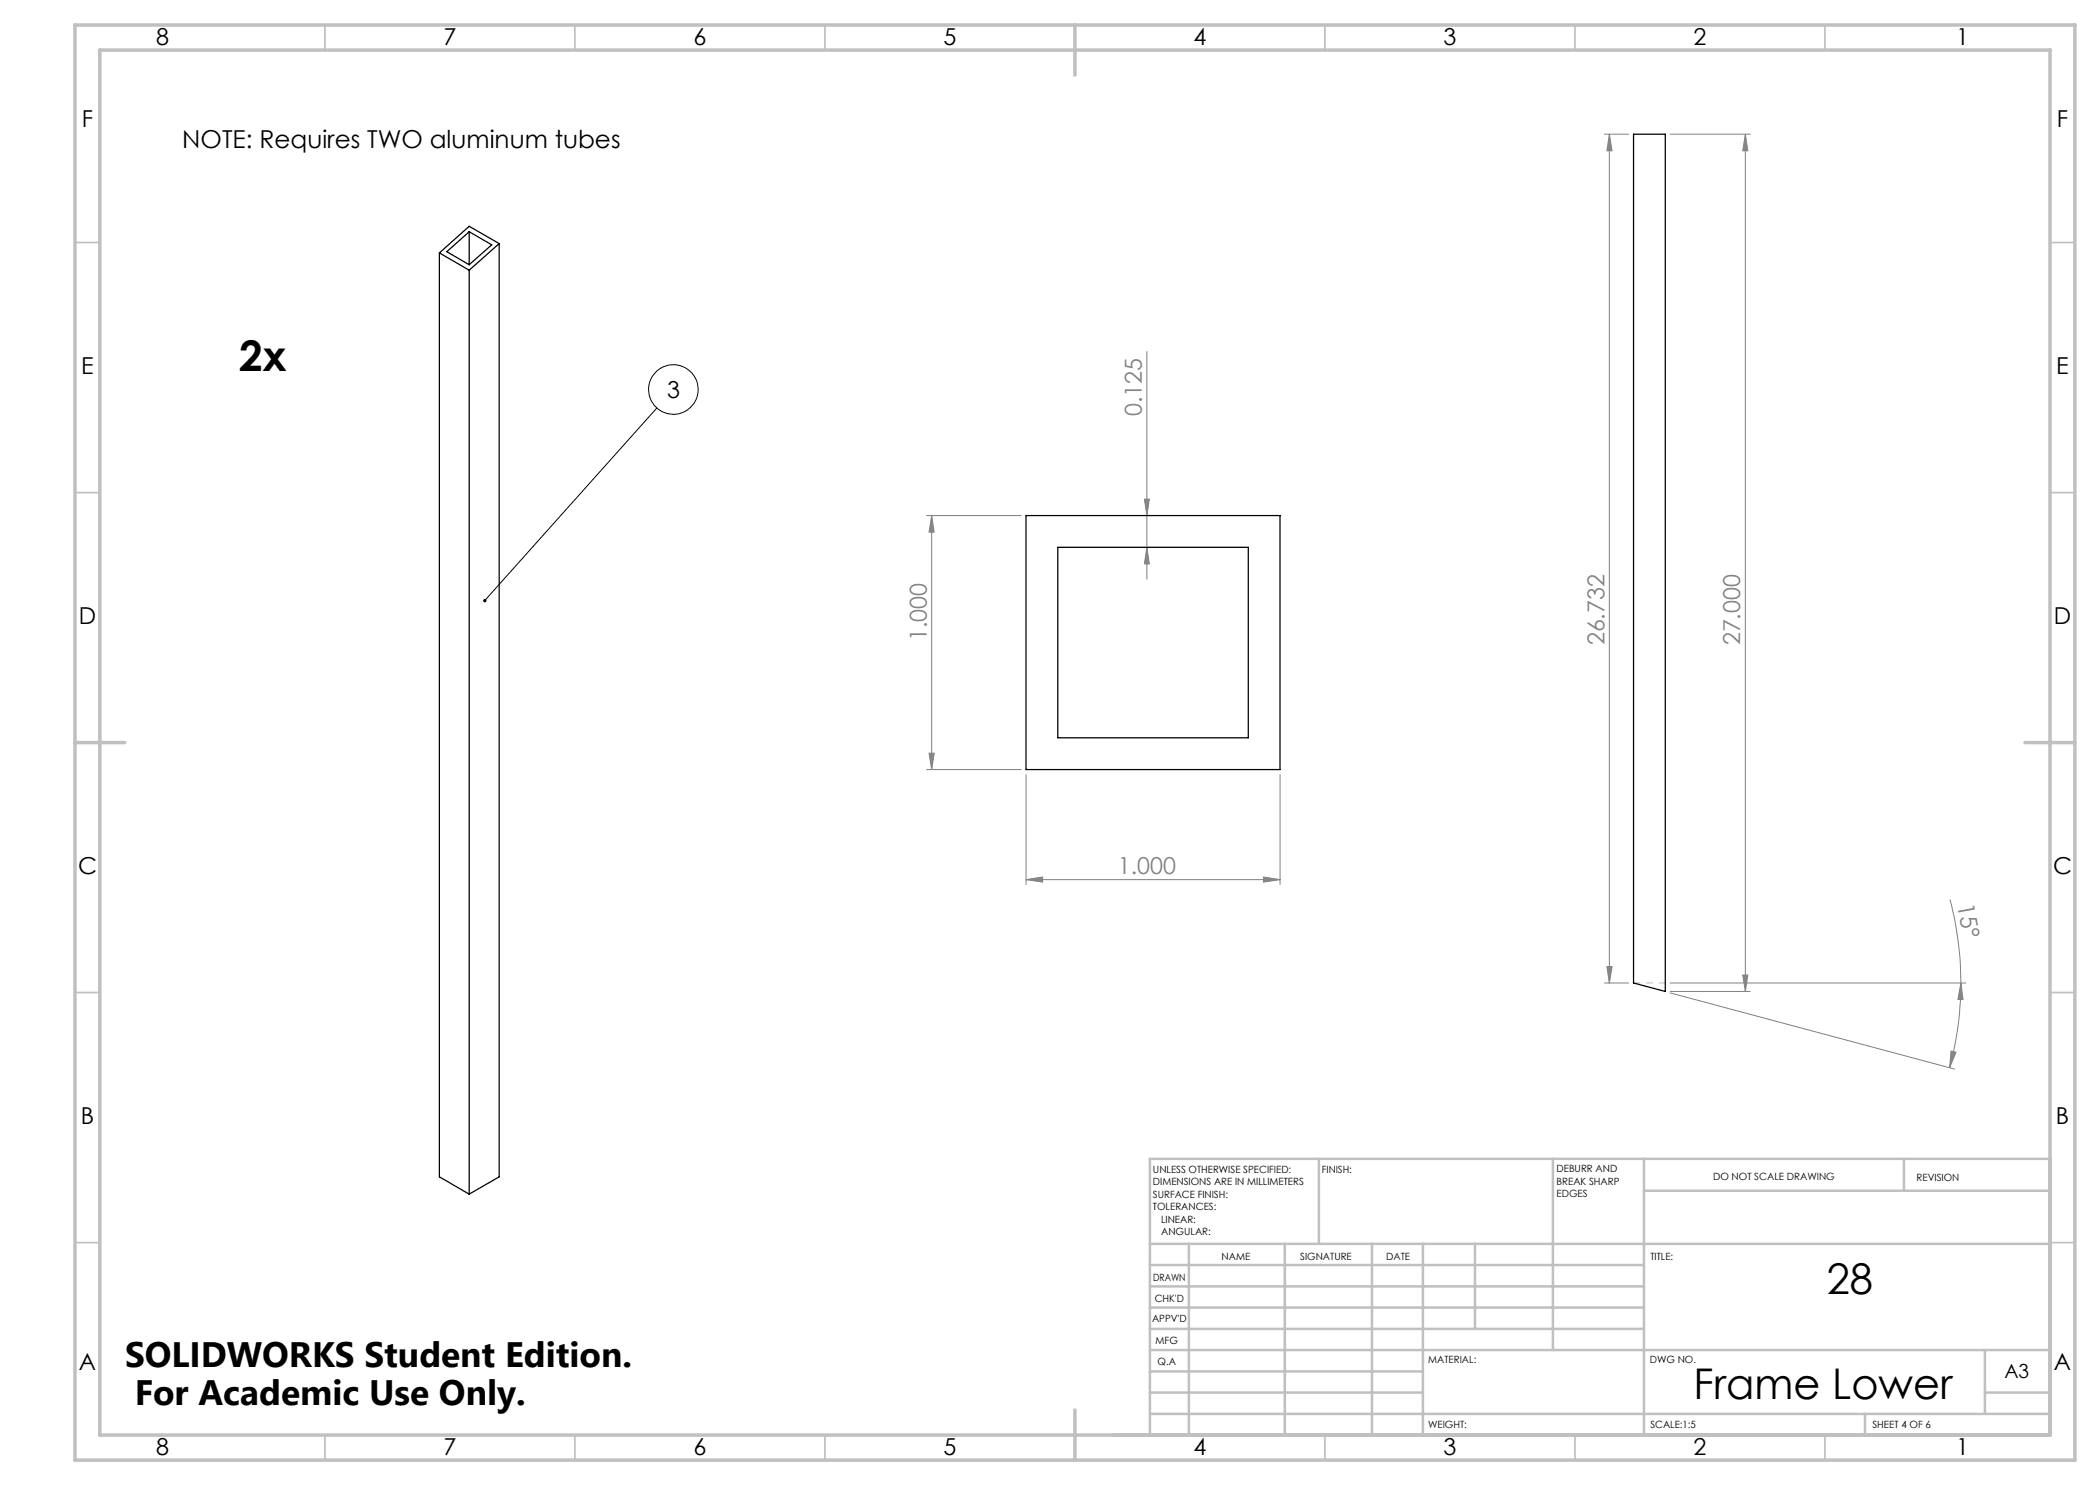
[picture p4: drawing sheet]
<svg xmlns="http://www.w3.org/2000/svg" width="420mm" height="297mm" viewBox="0 0 420 297" stroke-linecap="round" stroke-linejoin="round" font-family="sans-serif">
<g fill="none" stroke="#000" stroke-width=".2">
<path d="M131.4 81.6l-34.5 38.5"/>
<circle cx="134.7" cy="77.9" r="5"/>
</g>
<g fill="none" stroke="#808080" stroke-width=".2">
<path d="M320.9 26.8h4.8M321.9 26.8l.5 3.4h-1zM321.9 26.8v169.8M334 26.8h16.1M349.1 26.8l.5 3.4h-1.1zM349.1 26.8v171.5M229.4 70.3v45.5M228.9 99.8h1l-.5 3.3zM185.3 103.1h18.9M186.3 103.1l.5 3.3h-1zM186.3 103.1v50.8M229.4 109.5l.5 3.3h-1z"/>
<path d="M185.3 153.9h18.9M185.8 150.6h1l-.5 3.3zM205.2 154.9v22M256 154.9v22M205.2 175.9l3.3-.5v1zM205.2 175.9h50.8M252.7 175.4l3.3 .5-3.3 .5zM390 179.9a66.3 66.3 0 0 1 2.2 16.7M320.9 196.6h4.8M321.4 193.3h1l-.5 3.3zM334 198.6l56.9 15.2M334 196.6h59.2"/>
<path d="M334 198.3h16.1M348.5 195h1.1l-.5 3.3zM392.2 196.6l.4 3.3h-1zM392.2 196.6a64.4 64.4 0 0 1-2.3 16.9M390.2 210.2l1 .3-1.3 3z"/>
</g>
<path d="M326.7 196.6h6.4" fill="none" stroke="#c0c0c0" stroke-width=".2" stroke-dasharray="15.2 1.3 1.3 1.3" stroke-dashoffset="14"/>
<g fill="none" stroke="#c0c0c0" stroke-width=".35">
<path d="M65 5v5M115 5v5M165 5v5M265 5v5M315 5v5M365 5v5M15 48.5h5M410 48.5h5M15 98.5h5M410 98.5h5M15 198.5h5M410 198.5h5"/>
<path d="M15 248.5h5M410 248.5h5M65 287v5M115 287v5M165 287v5M265 287v5M315 287v5M365 287v5"/>
</g>
<g fill="none" stroke="#c0c0c0" stroke-width=".5">
<path d="M263.8 231.8v17M310.6 231.8v38.2M328.8 231.8v55.2M328.8 238.2h81.2M380.8 231.8v6.4M410 231.8h-180v55.2M230 248.8h180M230 257.3h98.8M230 253h98.8M237.8 248.8v38.2M257 248.8v38.2M274.4 248.8v38.2"/>
<path d="M284.6 248.8v38.2M295 248.8v17M230 265.8h98.8M230 261.5h98.8M230 278.5h54.6M230 274.3h54.6M230 270h180M397 278.5h13M397 270v12.8M230 282.8h180M373 282.8v4.2"/>
</g>
<path d="M15 5h400v287h-400zM20 10h390v277h-390zM215 5v10M15 148.5h10M405 148.5h10M215 282v10" fill="none" stroke="#c0c0c0" stroke-width=".7"/>
<path d="M96.7 119.9a.34 .34 0 0 1 .5 0 .34 .34 0 0 1 0 .4 .34 .34 0 0 1-.5 .1l.2-.3-.2 .2z" fill="#000"/>
<g fill="#808080">
<path d="M390.2 210.2l1 .3-1.3 3zM392.2 196.6l.4 3.3h-1z"/>
<path d="M205.2 175.9l3.3-.5v1zM252.7 175.4l3.3 .5-3.3 .5z"/>
<path d="M348.5 195h1.1l-.5 3.3zM349.1 26.8l.5 3.4h-1.1zM321.4 193.3h1l-.5 3.3zM321.9 26.8l.5 3.4h-1z"/>
<path d="M229.4 109.5l.5 3.3h-1zM228.9 99.8h1l-.5 3.3z"/>
<path d="M186.3 103.1l.5 3.3h-1zM185.8 150.6h1l-.5 3.3z"/>
</g>
<path d="M326.7 26.8h6.4v171.5l-6.4-1.7zM87.9 50.6l5.9 3.4M87.9 50.6v184.8l5.9 3.4M93.8 46.4l-4.4 3.9 4.4 2.6M93.8 46.4l4.6 2.6-4.6 3.9M93.8 46.4v6.5M93.8 54v184.8M99.8 48.7l-6-3.4-5.9 5.3M99.8 48.7l-6 5.3M99.8 48.7v186.7l-6 3.4M205.2 103.1h50.8v50.8h-50.8zM211.6 109.5h38.1v38.1h-38.1z" fill="none" stroke="#000" stroke-width=".25"/>
<g font-size="8.5">
<text x="47.8" y="74.2">2x</text>
<text x="365.4" y="258.8">28</text>
<text x="338.7" y="279.7">Frame Lower</text>
</g>
<g font-size="7.1">
<text x="25" y="273.3">SOLIDWORKS Student Edition.</text>
<text x="26.9" y="281">For Academic Use Only.</text>
</g>
<text font-size="4.9" x="36.5" y="29.6">NOTE: Requires TWO aluminum tubes</text>
<g font-size="4.7">
<text x="31.2" y="9">8</text>
<text x="88.7" y="9">7</text>
<text x="138.7" y="9">6</text>
<text x="188.7" y="9">5</text>
<text x="238.7" y="9">4</text>
<text x="288.7" y="9">3</text>
<text x="338.7" y="9">2</text>
<text x="391.2" y="9">1</text>
<text x="16.4" y="25.5">F</text>
<text x="411.4" y="25.5">F</text>
<text x="16.3" y="74.7">E</text>
<text x="411.2" y="74.7">E</text>
<text x="133.4" y="79.6">3</text>
<text x="15.8" y="124.7">D</text>
<text x="410.8" y="124.7">D</text>
<text x="15.6" y="174.7">C</text>
<text x="410.6" y="174.7">C</text>
<text x="16.2" y="224.7">B</text>
<text x="411.2" y="224.7">B</text>
<text x="15.8" y="274">A</text>
<text x="410.8" y="274">A</text>
<text x="31.2" y="291">8</text>
<text x="88.7" y="291">7</text>
<text x="138.7" y="291">6</text>
<text x="188.7" y="291">5</text>
<text x="238.7" y="291">4</text>
<text x="288.7" y="291">3</text>
<text x="338.7" y="291">2</text>
<text x="391.2" y="291">1</text>
</g>
<g font-size="4.7" fill="#808080">
<text x="228.4" y="83.2" transform="rotate(-90 228.4 83.2)">0.125</text>
<text x="185.3" y="128.3" transform="rotate(-90 185.3 128.3)">1.000</text>
<text x="320.9" y="129.1" transform="rotate(-90 320.9 129.1)">26.732</text>
<text x="348.1" y="129.1" transform="rotate(-90 348.1 129.1)">27.000</text>
<text x="223.6" y="174.9">1.000</text>
<text x="391.4" y="180.9" transform="rotate(79 391.4 180.9)">15°</text>
</g>
<text font-size="3.9" x="400.9" y="275.5">A3</text>
<g font-size="2">
<text x="230.6" y="234.6">UNLESS OTHERWISE SPECIFIED:</text>
<text x="230.6" y="237.1">DIMENSIONS ARE IN MILLIMETERS</text>
<text x="230.6" y="239.6">SURFACE FINISH:</text>
<text x="264.4" y="234.6">FINISH:</text>
<text x="311.3" y="234.5">DEBURR AND</text>
<text x="311.3" y="237">BREAK SHARP</text>
<text x="311.3" y="239.5">EDGES</text>
<text x="342.6" y="236">DO NOT SCALE DRAWING</text>
<text x="383.3" y="236.2">REVISION</text>
<text x="230.6" y="242.1">TOLERANCES:</text>
<text x="232.2" y="244.6">LINEAR:</text>
<text x="232.2" y="247.1">ANGULAR:</text>
<text x="244.3" y="252">NAME</text>
<text x="260" y="251.9">SIGNATURE</text>
<text x="277.2" y="251.9">DATE</text>
<text x="330.1" y="251.9">TITLE:</text>
<text x="230.6" y="256.1">DRAWN</text>
<text x="230.9" y="260.3">CHK'D</text>
<text x="230.4" y="264.4">APPV'D</text>
<text x="231.1" y="268.8">MFG</text>
<text x="231.5" y="273">Q.A</text>
<text x="285.6" y="272.5">MATERIAL:</text>
<text x="330" y="272.5">DWG NO.</text>
<text x="285.6" y="285.5">WEIGHT:</text>
<text x="330.1" y="285.6">SCALE:1:5</text>
<text x="374.5" y="285.6">SHEET 4 OF 6</text>
</g>
</svg>
